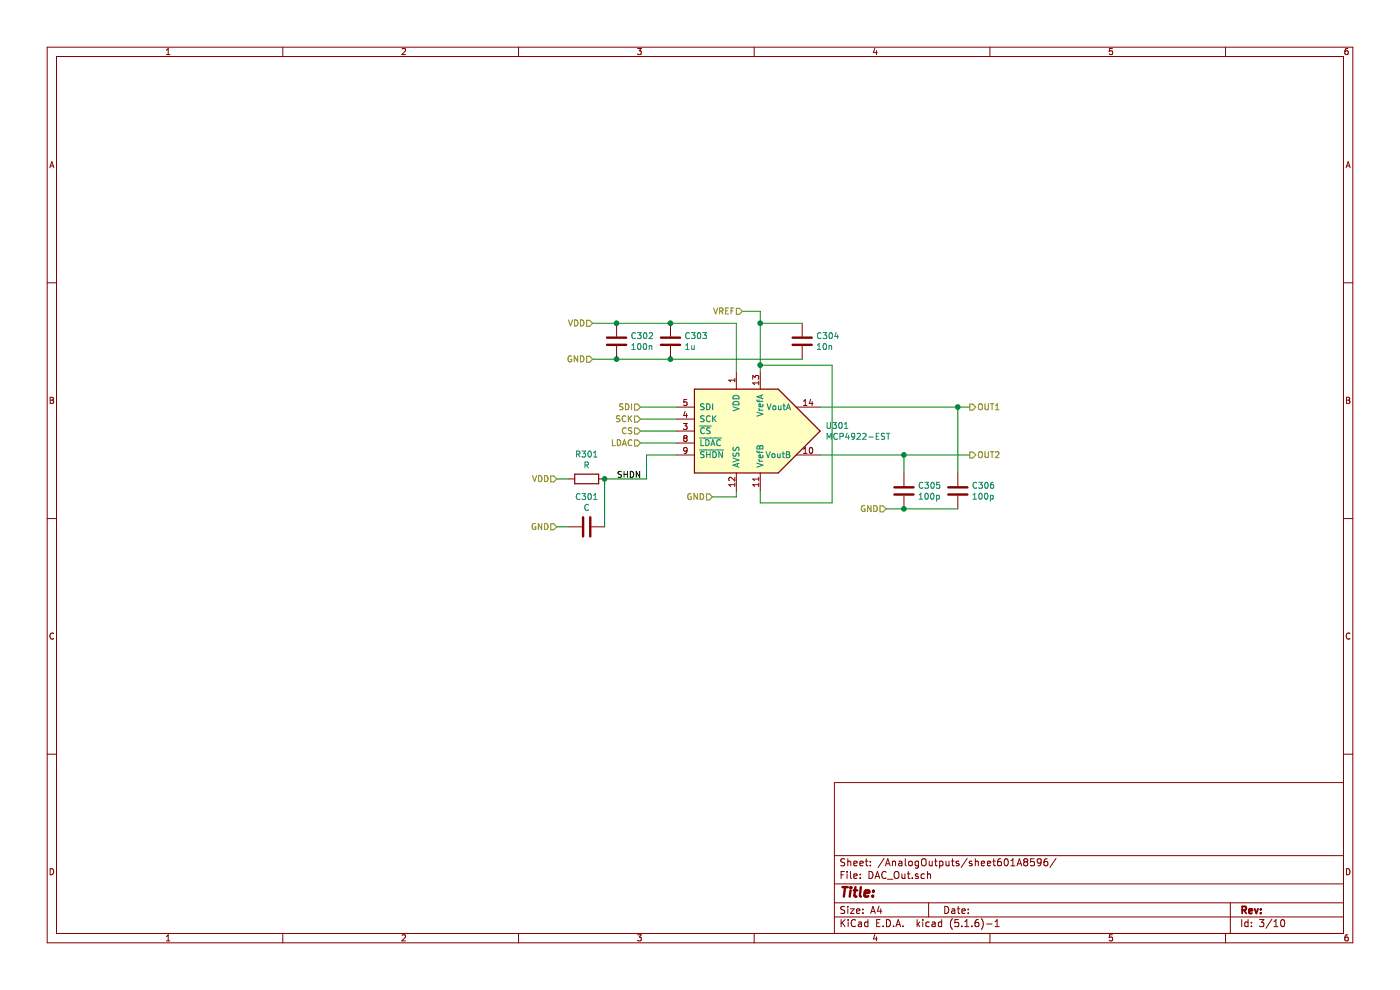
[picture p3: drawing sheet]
EESchema Schematic File Version 4
EELAYER 30 0
EELAYER END
$Descr A4 11693 8268
encoding utf-8
Sheet 6 10
Title ""
Date ""
Rev ""
Comp ""
Comment1 ""
Comment2 ""
Comment3 ""
Comment4 ""
$EndDescr
$Comp
L Analog_DAC:MCP4922-EST U201
U 1 1
P 6250 3600
AR Path="/6010982F/60130E3E" Ref="U201"  Part="1" 
AR Path="/601175B0/60130E3E" Ref="U501"  Part="1" 
AR Path="/601179EA/60130E3E" Ref="U301"  Part="1" 
AR Path="/60117BE0/60130E3E" Ref="U401"  Part="1" 
AR Path="/60199CEF/601A85A4/60130E3E" Ref="U301"  Part="1" 
AR Path="/60199CEF/601A85AF/60130E3E" Ref="U401"  Part="1" 
AR Path="/60199CEF/601A85BA/60130E3E" Ref="U501"  Part="1" 
AR Path="/60199CEF/601A860D/60130E3E" Ref="U601"  Part="1" 
F 0 "U601" H 6894 3646 50  0000 L CNN
F 1 "MCP4922-EST" H 6894 3555 50  0000 L CNN
F 2 "Package_SO:TSSOP-14_4.4x5mm_P0.65mm" H 6250 3600 50  0001 C CIN
F 3 "http://ww1.microchip.com/downloads/en/devicedoc/21897a.pdf" H 6250 3600 50  0001 C CNN
	1    6250 3600
	1    0    0    -1  
$EndComp
$Comp
L Device:C C203
U 1 1
P 5600 2850
AR Path="/6010982F/601312B1" Ref="C203"  Part="1" 
AR Path="/601175B0/601312B1" Ref="C503"  Part="1" 
AR Path="/601179EA/601312B1" Ref="C303"  Part="1" 
AR Path="/60117BE0/601312B1" Ref="C403"  Part="1" 
AR Path="/60199CEF/601A85A4/601312B1" Ref="C303"  Part="1" 
AR Path="/60199CEF/601A85AF/601312B1" Ref="C403"  Part="1" 
AR Path="/60199CEF/601A85BA/601312B1" Ref="C503"  Part="1" 
AR Path="/60199CEF/601A860D/601312B1" Ref="C603"  Part="1" 
F 0 "C603" H 5715 2896 50  0000 L CNN
F 1 "1u" H 5715 2805 50  0000 L CNN
F 2 "Capacitor_SMD:C_0805_2012Metric" H 5638 2700 50  0001 C CNN
F 3 "~" H 5600 2850 50  0001 C CNN
	1    5600 2850
	1    0    0    -1  
$EndComp
$Comp
L Device:C C202
U 1 1
P 5150 2850
AR Path="/6010982F/60131865" Ref="C202"  Part="1" 
AR Path="/601175B0/60131865" Ref="C502"  Part="1" 
AR Path="/601179EA/60131865" Ref="C302"  Part="1" 
AR Path="/60117BE0/60131865" Ref="C402"  Part="1" 
AR Path="/60199CEF/601A85A4/60131865" Ref="C302"  Part="1" 
AR Path="/60199CEF/601A85AF/60131865" Ref="C402"  Part="1" 
AR Path="/60199CEF/601A85BA/60131865" Ref="C502"  Part="1" 
AR Path="/60199CEF/601A860D/60131865" Ref="C602"  Part="1" 
F 0 "C602" H 5265 2896 50  0000 L CNN
F 1 "100n" H 5265 2805 50  0000 L CNN
F 2 "Capacitor_SMD:C_0805_2012Metric" H 5188 2700 50  0001 C CNN
F 3 "~" H 5150 2850 50  0001 C CNN
	1    5150 2850
	1    0    0    -1  
$EndComp
$Comp
L Device:C C204
U 1 1
P 6700 2850
AR Path="/6010982F/60131B73" Ref="C204"  Part="1" 
AR Path="/601175B0/60131B73" Ref="C504"  Part="1" 
AR Path="/601179EA/60131B73" Ref="C304"  Part="1" 
AR Path="/60117BE0/60131B73" Ref="C404"  Part="1" 
AR Path="/60199CEF/601A85A4/60131B73" Ref="C304"  Part="1" 
AR Path="/60199CEF/601A85AF/60131B73" Ref="C404"  Part="1" 
AR Path="/60199CEF/601A85BA/60131B73" Ref="C504"  Part="1" 
AR Path="/60199CEF/601A860D/60131B73" Ref="C604"  Part="1" 
F 0 "C604" H 6815 2896 50  0000 L CNN
F 1 "10n" H 6815 2805 50  0000 L CNN
F 2 "Capacitor_SMD:C_0805_2012Metric" H 6738 2700 50  0001 C CNN
F 3 "~" H 6700 2850 50  0001 C CNN
	1    6700 2850
	1    0    0    -1  
$EndComp
Wire Wire Line
	5150 2700 5600 2700
Wire Wire Line
	5600 2700 6150 2700
Wire Wire Line
	6150 2700 6150 3100
Connection ~ 5600 2700
Wire Wire Line
	6700 2700 6350 2700
Wire Wire Line
	6350 2700 6350 3050
Text HLabel 4950 2700 0    50   Input ~ 0
VDD
Wire Wire Line
	4950 2700 5150 2700
Connection ~ 5150 2700
Wire Wire Line
	5150 3000 5600 3000
Wire Wire Line
	5600 3000 6700 3000
Connection ~ 5600 3000
Text HLabel 6200 2600 0    50   Input ~ 0
VREF
Wire Wire Line
	6200 2600 6350 2600
Wire Wire Line
	6350 2600 6350 2700
Connection ~ 6350 2700
Text HLabel 4950 3000 0    50   Input ~ 0
GND
Wire Wire Line
	4950 3000 5150 3000
Connection ~ 5150 3000
Text HLabel 8100 3400 2    50   Output ~ 0
OUT1
Text HLabel 8100 3800 2    50   Output ~ 0
OUT2
$Comp
L Device:C C205
U 1 1
P 7550 4100
AR Path="/6010982F/60133D5F" Ref="C205"  Part="1" 
AR Path="/601175B0/60133D5F" Ref="C505"  Part="1" 
AR Path="/601179EA/60133D5F" Ref="C305"  Part="1" 
AR Path="/60117BE0/60133D5F" Ref="C405"  Part="1" 
AR Path="/60199CEF/601A85A4/60133D5F" Ref="C305"  Part="1" 
AR Path="/60199CEF/601A85AF/60133D5F" Ref="C405"  Part="1" 
AR Path="/60199CEF/601A85BA/60133D5F" Ref="C505"  Part="1" 
AR Path="/60199CEF/601A860D/60133D5F" Ref="C605"  Part="1" 
F 0 "C605" H 7665 4146 50  0000 L CNN
F 1 "100p" H 7665 4055 50  0000 L CNN
F 2 "Capacitor_SMD:C_0805_2012Metric" H 7588 3950 50  0001 C CNN
F 3 "~" H 7550 4100 50  0001 C CNN
	1    7550 4100
	1    0    0    -1  
$EndComp
$Comp
L Device:C C206
U 1 1
P 8000 4100
AR Path="/6010982F/601340DE" Ref="C206"  Part="1" 
AR Path="/601175B0/601340DE" Ref="C506"  Part="1" 
AR Path="/601179EA/601340DE" Ref="C306"  Part="1" 
AR Path="/60117BE0/601340DE" Ref="C406"  Part="1" 
AR Path="/60199CEF/601A85A4/601340DE" Ref="C306"  Part="1" 
AR Path="/60199CEF/601A85AF/601340DE" Ref="C406"  Part="1" 
AR Path="/60199CEF/601A85BA/601340DE" Ref="C506"  Part="1" 
AR Path="/60199CEF/601A860D/601340DE" Ref="C606"  Part="1" 
F 0 "C606" H 8115 4146 50  0000 L CNN
F 1 "100p" H 8115 4055 50  0000 L CNN
F 2 "Capacitor_SMD:C_0805_2012Metric" H 8038 3950 50  0001 C CNN
F 3 "~" H 8000 4100 50  0001 C CNN
	1    8000 4100
	1    0    0    -1  
$EndComp
Wire Wire Line
	8100 3400 8000 3400
Wire Wire Line
	6850 3800 7550 3800
Wire Wire Line
	8000 3950 8000 3400
Connection ~ 8000 3400
Wire Wire Line
	8000 3400 6850 3400
Wire Wire Line
	7550 3950 7550 3800
Connection ~ 7550 3800
Wire Wire Line
	7550 3800 8100 3800
Wire Wire Line
	7550 4250 8000 4250
Text HLabel 7400 4250 0    50   Input ~ 0
GND
Wire Wire Line
	7400 4250 7550 4250
Connection ~ 7550 4250
Text HLabel 5950 4150 0    50   Input ~ 0
GND
Wire Wire Line
	5950 4150 6150 4150
Wire Wire Line
	6150 4150 6150 4100
Text HLabel 5350 3400 0    50   Input ~ 0
SDI
Text HLabel 5350 3500 0    50   Input ~ 0
SCK
Text HLabel 5350 3600 0    50   Input ~ 0
CS
Text HLabel 5350 3700 0    50   Input ~ 0
LDAC
Text HLabel 4650 4000 0    50   Input ~ 0
VDD
$Comp
L Device:R R201
U 1 1
P 4900 4000
AR Path="/6010982F/60135620" Ref="R201"  Part="1" 
AR Path="/601175B0/60135620" Ref="R501"  Part="1" 
AR Path="/601179EA/60135620" Ref="R301"  Part="1" 
AR Path="/60117BE0/60135620" Ref="R401"  Part="1" 
AR Path="/60199CEF/601A85A4/60135620" Ref="R301"  Part="1" 
AR Path="/60199CEF/601A85AF/60135620" Ref="R401"  Part="1" 
AR Path="/60199CEF/601A85BA/60135620" Ref="R501"  Part="1" 
AR Path="/60199CEF/601A860D/60135620" Ref="R601"  Part="1" 
F 0 "R601" V 4693 4000 50  0000 C CNN
F 1 "R" V 4784 4000 50  0000 C CNN
F 2 "Resistor_SMD:R_0805_2012Metric" V 4830 4000 50  0001 C CNN
F 3 "~" H 4900 4000 50  0001 C CNN
	1    4900 4000
	0    1    1    0   
$EndComp
$Comp
L Device:C C201
U 1 1
P 4900 4400
AR Path="/6010982F/60135BFA" Ref="C201"  Part="1" 
AR Path="/601175B0/60135BFA" Ref="C501"  Part="1" 
AR Path="/601179EA/60135BFA" Ref="C301"  Part="1" 
AR Path="/60117BE0/60135BFA" Ref="C401"  Part="1" 
AR Path="/60199CEF/601A85A4/60135BFA" Ref="C301"  Part="1" 
AR Path="/60199CEF/601A85AF/60135BFA" Ref="C401"  Part="1" 
AR Path="/60199CEF/601A85BA/60135BFA" Ref="C501"  Part="1" 
AR Path="/60199CEF/601A860D/60135BFA" Ref="C601"  Part="1" 
F 0 "C601" V 4648 4400 50  0000 C CNN
F 1 "C" V 4739 4400 50  0000 C CNN
F 2 "Capacitor_SMD:C_0805_2012Metric" H 4938 4250 50  0001 C CNN
F 3 "~" H 4900 4400 50  0001 C CNN
	1    4900 4400
	0    1    1    0   
$EndComp
Text HLabel 4650 4400 0    50   Input ~ 0
GND
Wire Wire Line
	4650 4400 4750 4400
Wire Wire Line
	4650 4000 4750 4000
Wire Wire Line
	5050 4400 5050 4000
Wire Wire Line
	5050 4000 5400 4000
Wire Wire Line
	5400 4000 5400 3800
Wire Wire Line
	5400 3800 5650 3800
Connection ~ 5050 4000
Wire Wire Line
	5350 3700 5650 3700
Wire Wire Line
	5650 3600 5350 3600
Wire Wire Line
	5350 3500 5650 3500
Wire Wire Line
	5650 3400 5350 3400
Text Label 5150 4000 0    50   ~ 0
SHDN
Wire Wire Line
	6350 3050 6950 3050
Wire Wire Line
	6950 3050 6950 4200
Wire Wire Line
	6950 4200 6350 4200
Wire Wire Line
	6350 4200 6350 4100
Connection ~ 6350 3050
Wire Wire Line
	6350 3050 6350 3100
$EndSCHEMATC
